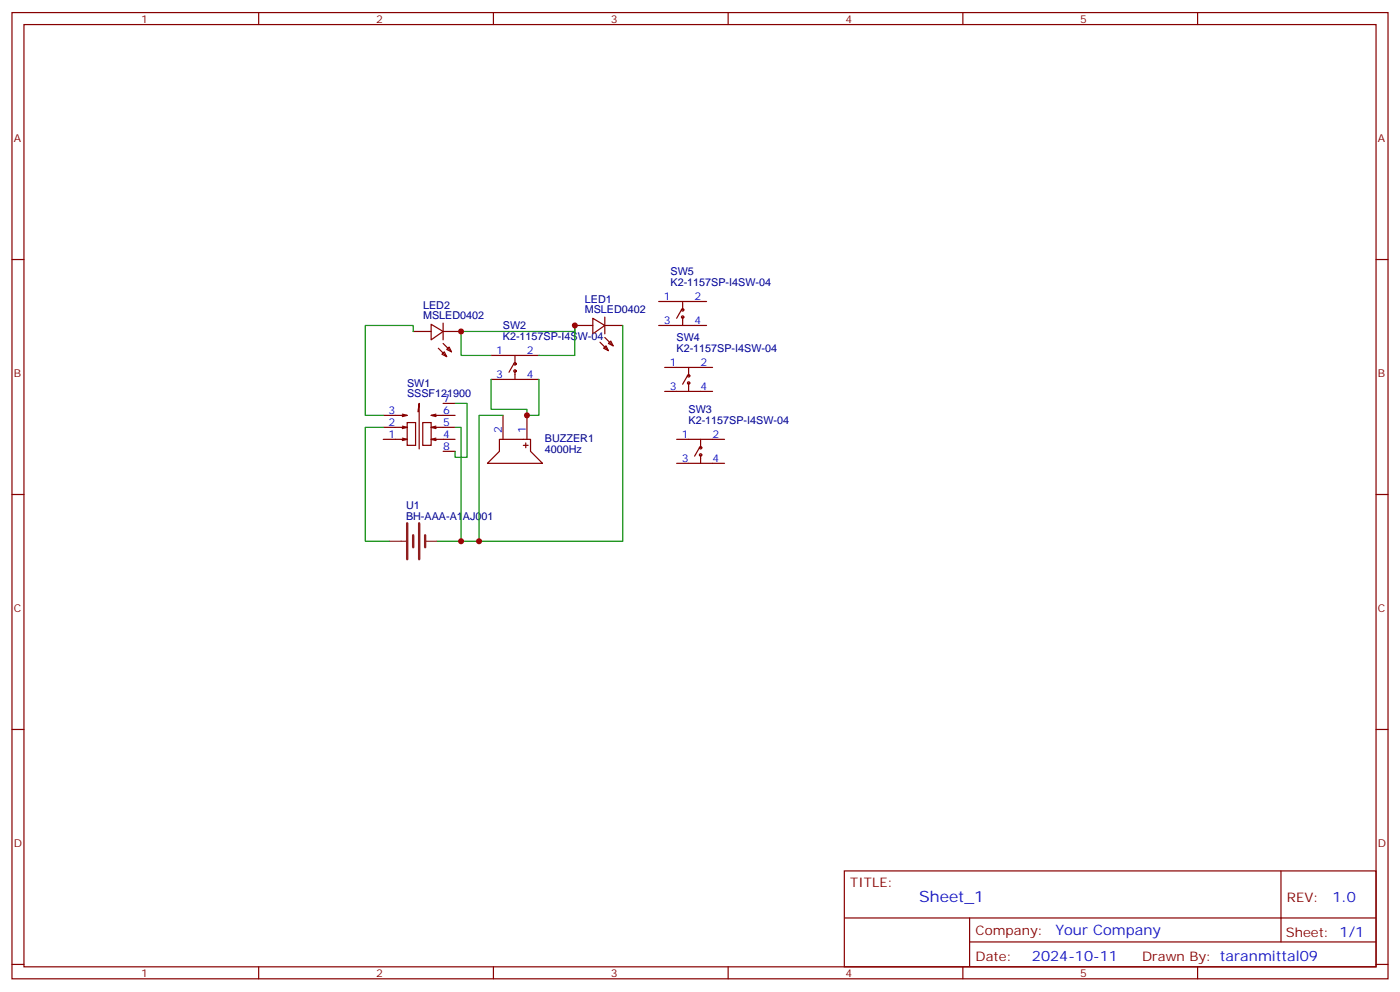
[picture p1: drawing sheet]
<svg xmlns="http://www.w3.org/2000/svg" width="412mm" height="292mm" viewBox="0 0 412 292" stroke-linecap="round" stroke-linejoin="round" font-family="sans-serif">
<g fill="none" stroke="#870000" stroke-width=".35">
<path d="M3.5 3.7h405.4v284.3h-405.4zM7.1 7.2h398.2v277.3h-398.2zM76.2 3.7v3.5M145.3 3.7v3.5M214.5 3.7v3.5M283.6 3.7v3.5M352.8 3.7v3.5M3.5 76.4h3.6M405.3 76.4h3.6M121.7 97.5h5.3M127 95.4l3.5 2.1-3.5 2.5zM130.5 95.1v4.9"/>
<path d="M130.5 97.5h5.3M169.3 95.8h5.3M174.6 93.7l3.6 2.1-3.6 2.4zM178.2 93.3v4.9M178.2 95.8h5.2M178.2 99.3l2.4 2.5M194 95.8h14.1M194 88.7h14.1M200.7 91.2l-1.4 2.5M201.1 88.7v2.5M201.1 93.3v2.5M129.1 102.5l2.5 2.5"/>
<path d="M130.5 101.1l2.5 2.4M130.5 118.7h3.6M130.9 103.5l.7 1.5-1.4-.8zM131.6 102.8l.7-.7 .7 1.4zM144.6 111.7h14.1M144.6 104.6h14.1M151.3 107.1l-1.4 2.4M151.7 104.6v2.5M151.7 109.2v2.5M176.7 100.7l2.5 2.5M177.8 102.5l.7-.7 .7 1.4zM179.2 101.1l.7-.7 .7 1.4z"/>
<path d="M195.8 115.2h14.1M195.8 108.1h14.1M202.5 110.6l-1.4 2.5M202.8 108.1v2.5M202.8 112.7v2.5M112.9 122.2h7l-1.4 .4v-.4M112.9 125.8h7l-1.4 .3v-.3M112.9 129.3h7l-1.4 .3v-.3M118.5 121.9l1.4 .3M118.5 125.4l1.4 .4M118.5 128.9l1.4 .4M119.9 124.4h2.5v6.7h-2.5z"/>
<path d="M123.1 121.2l.4-2.5v13.4M124.5 124.4h2.5v6.7h-2.5zM128.4 129.3v.3l-1.4-.3h7.1M128.4 125.8v.3l-1.4-.3h7.1M128.4 122.2v.4l-1.4-.4h7.1M128.4 128.9l-1.4 .4M128.4 125.4l-1.4 .4M128.4 121.9l-1.4 .3M130.5 132.8h3.6M147.1 129.3h9.2v3.5l3.5 3.5h-16.2l3.5-3.5zM148.2 122.2v7.1M154.2 131.1h1.4"/>
<path d="M154.9 130.4v1.4M155.2 122.2v7.1M199.3 129.3h14.1M199.3 136.3h14.1M206 131.8l-1.4 2.4M206.4 129.3v2.5M206.4 133.9v2.4M3.5 145.5h3.6M405.3 145.5h3.6M3.5 214.7h3.6M405.3 214.7h3.6M248.7 256.3h156.6v28.2h-156.6z"/>
<path d="M377.3 256.3v20.9M248.7 270.1h156.5M285.6 277.2h119.6M285.6 270.1v14.2M3.5 283.8h3.6M76.2 284.5v3.5M145.3 284.5v3.5M214.5 284.5v3.5M283.6 284.5v3.5M352.8 284.5v3.5M405.3 283.8h3.6"/>
<circle cx="201.1" cy="91.2" r=".35"/>
<circle cx="201.1" cy="93.3" r=".35"/>
<circle cx="151.7" cy="107.1" r=".35"/>
<circle cx="151.7" cy="109.2" r=".35"/>
<circle cx="202.8" cy="112.7" r=".35"/>
<circle cx="202.8" cy="110.6" r=".35"/>
<circle cx="206.4" cy="131.8" r=".35"/>
<circle cx="206.4" cy="133.9" r=".35"/>
</g>
<path d="M114.7 159.3h4.9M125.2 159.3h3.6" fill="none" stroke="#8c2424" stroke-width=".35"/>
<path d="M119.9 154v10.6M121.7 157.5v3.5M123.5 154v10.6M125.2 157.5v3.5" fill="none" stroke="#8c2424" stroke-width=".71"/>
<path d="M121.7 97.5v-1.7h-14.1v26.4h5.3M183.4 95.8v63.5h-47.6M134.1 118.7h3.5v15.9h-3.5v-1.8M144.6 104.6h-8.8v-7.1h33.5v-1.7v8.8h-10.6M144.6 111.7v8.8h10.6v1.7h3.5v-10.5M112.9 125.8h-5.3v33.5h7.1M134.1 125.8h1.7v33.5h-7M148.2 122.2h-7.1v37.1" fill="none" stroke="#008700" stroke-width=".35"/>
<g fill="#c00">
<circle cx="155.2" cy="122.2" r=".88"/>
<circle cx="135.8" cy="159.3" r=".88"/>
<circle cx="141.1" cy="159.3" r=".88"/>
<circle cx="169.3" cy="95.8" r=".88"/>
<circle cx="135.8" cy="97.5" r=".88"/>
</g>
<text font-size="4.6" fill="#00f" x="270.8" y="265.3">Sheet_1</text>
<g font-size="4.2" fill="#00f">
<text x="392.5" y="265.6">1.0</text>
<text x="310.9" y="275.1">Your Company</text>
<text x="304" y="282.9">2024-10-11</text>
</g>
<g font-size="3.9" fill="#800">
<text x="250.5" y="260.9">TITLE:</text>
<text x="379.1" y="265.6">REV:</text>
<text x="287.4" y="275.1">Company:</text>
<text x="378.7" y="275.7">Sheet: 1/1</text>
<text x="287.4" y="282.8">Date:</text>
<text x="336.4" y="282.8">Drawn By: taranmittal09</text>
</g>
<g font-size="3.2" fill="#800">
<text x="41.6" y="6.7">1</text>
<text x="110.8" y="6.7">2</text>
<text x="179.9" y="6.7">3</text>
<text x="249.1" y="6.7">4</text>
<text x="318.2" y="6.7">5</text>
<text x="4.1" y="41.8">A</text>
<text x="405.9" y="41.8">A</text>
<text x="4.1" y="110.9">B</text>
<text x="405.9" y="110.9">B</text>
<text x="4.1" y="180.1">C</text>
<text x="405.9" y="180.1">C</text>
<text x="4.1" y="249.2">D</text>
<text x="405.9" y="249.2">D</text>
<text x="41.6" y="287.5">1</text>
<text x="110.8" y="287.5">2</text>
<text x="179.9" y="287.5">3</text>
<text x="249.1" y="287.5">4</text>
<text x="318.2" y="287.5">5</text>
</g>
<g font-size="3.2" fill="#000080">
<text x="197.5" y="80.9">SW5</text>
<text x="172.3" y="89.1">LED1</text>
<text x="197.5" y="84.1">K2-1157SP-I4SW-04</text>
<text x="124.6" y="94">MSLED0402</text>
<text x="124.6" y="90.8">LED2</text>
<text x="172.3" y="92.3">MSLED0402</text>
<text x="148.1" y="99.9">K2-1157SP-I4SW-04</text>
<text x="148.1" y="96.8">SW2</text>
<text x="199.3" y="100.3">SW4</text>
<text x="199.3" y="103.5">K2-1157SP-I4SW-04</text>
<text x="119.9" y="113.8">SW1</text>
<text x="119.9" y="116.9">SSSF121900</text>
<text x="202.8" y="124.6">K2-1157SP-I4SW-04</text>
<text x="202.8" y="121.5">SW3</text>
<text x="160.5" y="130.1">BUZZER1</text>
<text x="160.5" y="133.2">4000Hz</text>
<text x="119.6" y="149.8">U1</text>
<text x="119.6" y="152.9">BH-AAA-A1AJ001</text>
</g>
<g font-size="3.2" fill="#00f">
<text x="195.5" y="88.4">1</text>
<text x="204.6" y="88.4">2</text>
<text x="195.5" y="95.4">3</text>
<text x="204.6" y="95.4">4</text>
<text x="146.2" y="104.2">1</text>
<text x="155.2" y="104.2">2</text>
<text x="197.3" y="107.8">1</text>
<text x="206.4" y="107.8">2</text>
<text x="146.2" y="111.3">3</text>
<text x="155.2" y="111.3">4</text>
<text x="130.5" y="118.4">7</text>
<text x="197.3" y="114.8">3</text>
<text x="206.4" y="114.8">4</text>
<text x="114.4" y="121.9">3</text>
<text x="114.4" y="125.4">2</text>
<text x="130.5" y="121.9">6</text>
<text x="130.5" y="125.4">5</text>
<text x="114.4" y="128.9">1</text>
<text x="130.5" y="128.9">4</text>
<text x="147.8" y="127.5" transform="rotate(-90 147.8 127.5)">2</text>
<text x="154.9" y="127.5" transform="rotate(-90 154.9 127.5)">1</text>
<text x="200.8" y="128.9">1</text>
<text x="209.9" y="128.9">2</text>
<text x="130.5" y="132.5">8</text>
<text x="200.8" y="136">3</text>
<text x="209.9" y="136">4</text>
</g>
</svg>
